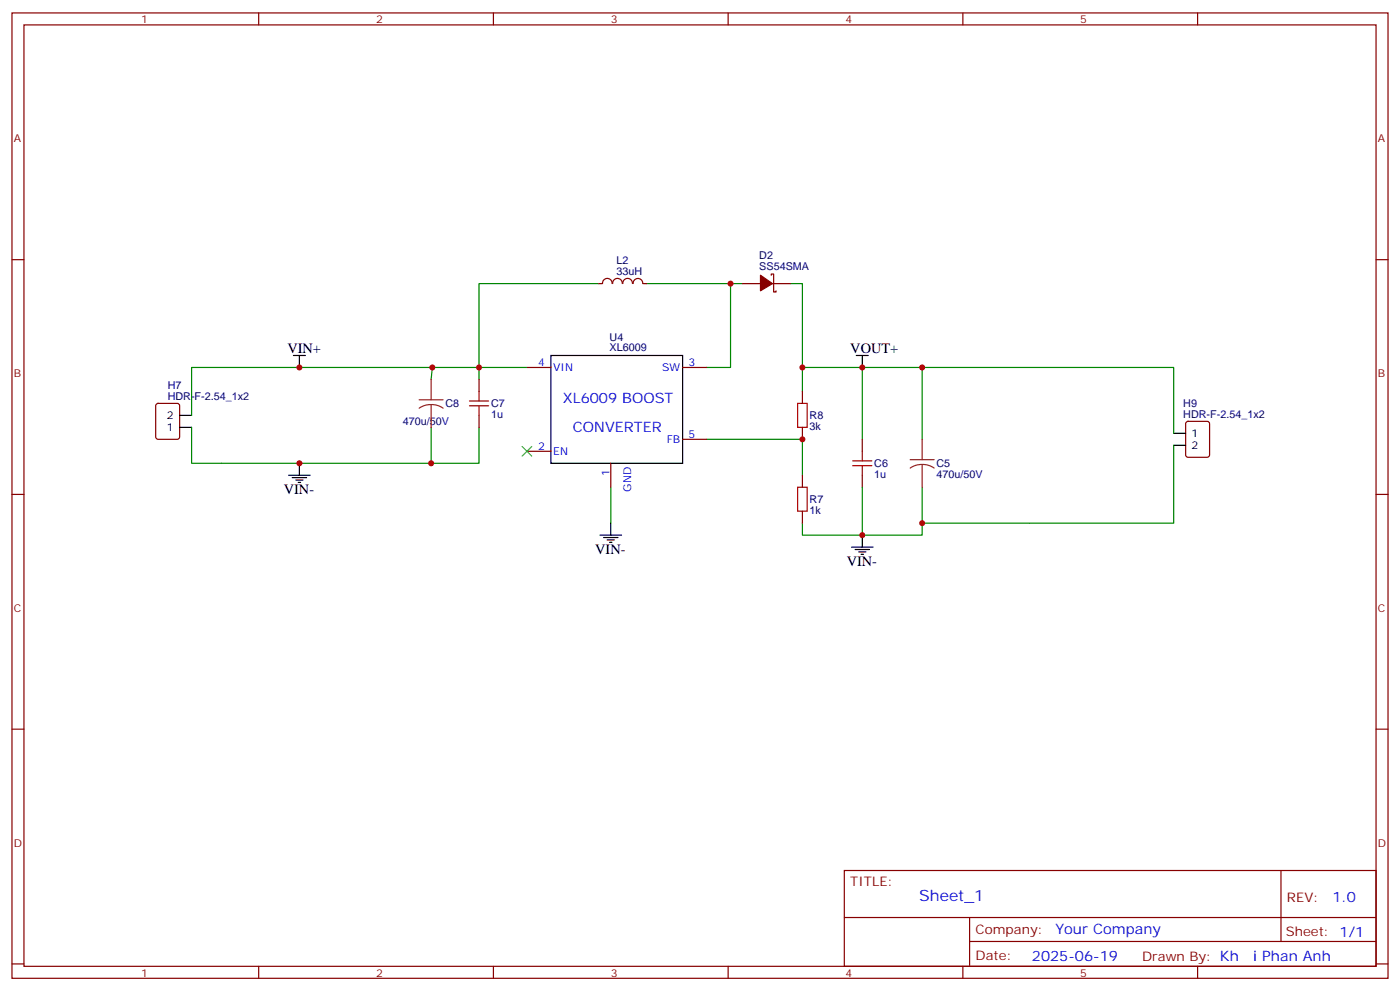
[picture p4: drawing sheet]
<svg xmlns="http://www.w3.org/2000/svg" width="412mm" height="292mm" viewBox="0 0 412 292" stroke-linecap="round" stroke-linejoin="round" font-family="sans-serif">
<g fill="none" stroke="#870000" stroke-width=".35">
<path d="M3.5 3.8h405.4v284.3h-405.4zM7.1 7.3h398.2v277.3h-398.2zM76.2 3.8v3.5M145.3 3.8v3.5M214.5 3.8v3.5M283.6 3.8v3.5M352.8 3.8v3.5M3.5 76.5h3.6M405.3 76.5h3.6M46.1 119l.5-.2h5.6l.7 .4v9.5l-.4 .6-5.9 .1-.7-.5v-9.4zM141.1 111.8v3.5M155.2 108.2h7.1"/>
<path d="M201.1 108.2h7M236.4 115.3v3.5M141.1 122.3v3.6M155.2 132.9h7.1M179.9 136.5v7M201.1 129.4h7M236.4 125.9v3.5M236.4 140v3.5M254 129.4v3.5M254 140v3.5M349.5 124.3l.5-.2h5.6l.7 .4v9.5l-.5 .6-5.8 .1-.7-.5-.1-9.4zM3.5 145.6h3.6"/>
<path d="M236.4 150.6v3.5M405.3 145.6h3.6M3.5 214.8h3.6M405.3 214.8h3.6M248.7 256.4h156.6v28.2h-156.6zM377.3 256.4v20.9M248.7 270.2h156.5M285.6 277.3h119.6M285.6 270.2v14.2M3.5 283.9h3.6M76.2 284.6v3.5M145.3 284.6v3.5"/>
<path d="M214.5 284.6v3.5M283.6 284.6v3.5M352.8 284.6v3.5M405.3 283.9h3.6"/>
</g>
<g fill="none" stroke="#008700" stroke-width=".35">
<path d="M176.4 83.5h-35.3v28.3M190.5 83.5h24.7v24.7h-7.1M215.2 83.5h3.5M232.8 83.5h3.6v31.8M127.4 108.2l-.4 3.6M155.2 108.2h-98.8v14.1M236.4 108.2h17.6v21.2M254 108.2h17.6v21.2M271.6 108.2h74.1v19.4M56.4 125.9v10.6h70.6v-10.6M141.1 125.9v10.6h-14.1M208.1 129.4h28.3v10.6"/>
<path d="M345.7 131.2v22.9h-74.1M179.9 143.5v10.6M254 143.5v14.1h-17.6v-3.5M271.6 143.5v14.1h-17.6"/>
</g>
<path d="M123.5 117.8h7M127 119.2l1.9 .2 1.6 .8M127 119.2l-1.9 .2-1.6 .8M127 111.8v6M127 119.2v6.7M268.1 135.4h7.1M271.6 136.8l1.9 .2 1.7 .9M271.6 136.8l-1.8 .2-1.7 .9M271.6 129.4v6M271.6 136.8v6.7" fill="none" stroke="#8c2424" stroke-width=".35"/>
<path d="M138.3 119.5h5.6M138.3 118.1h5.6M141.1 115.3v2.8M141.1 119.5v2.8M234.9 118.8h2.9v7.1h-2.9zM251.2 137.2h5.6M251.2 135.7h5.6M254 132.9v2.8M254 137.2v2.8M234.9 143.5h2.9v7.1h-2.9z" fill="none" stroke="#a10000" stroke-width=".35"/>
<g fill="none" stroke="#000" stroke-width=".35">
<path d="M86.4 104.7h3.6M88.2 104.7v3.5M162.3 104.7h38.8v31.8h-38.8zM252.2 104.7h3.6M254 104.7v3.5M52.9 125.9h3.5M52.9 122.3h3.5M85 140h6.4M88.2 136.5v3.5M345.7 127.6h3.5M345.7 131.2h3.5M86.1 140.7h4.2"/>
<path d="M87.1 141.4h2.2M87.8 142.1h.7M176.7 157.6h6.4M177.8 158.3h4.2M178.9 159h2.1M179.6 159.7h.7M179.9 154.1v3.5M254 157.6v3.5M250.8 161.1h6.4M251.9 161.9h4.2M252.9 162.6h2.2M253.6 163.3h.8"/>
</g>
<path d="M153.8 131.5l2.8 2.8M156.6 131.5l-2.8 2.8" fill="none" stroke="#3c3" stroke-width=".35"/>
<g fill="#c00">
<circle cx="271.6" cy="154.1" r=".88"/>
<circle cx="271.6" cy="108.2" r=".88"/>
<circle cx="215.2" cy="83.5" r=".88"/>
<circle cx="254" cy="157.6" r=".88"/>
<circle cx="254" cy="108.2" r=".88"/>
<circle cx="236.4" cy="108.2" r=".88"/>
<circle cx="236.4" cy="129.4" r=".88"/>
<circle cx="141.1" cy="108.2" r=".88"/>
<circle cx="127.4" cy="108.2" r=".88"/>
<circle cx="88.2" cy="108.2" r=".88"/>
<circle cx="88.2" cy="136.5" r=".88"/>
<circle cx="127" cy="136.5" r=".88"/>
</g>
<path d="M224 81.1l3.5 2.4-3.5 2.2z" fill="#870000" stroke="#870000" stroke-width=".35"/>
<path d="M180.3 83.5a1.41 1.41 0 0 0-1.4-1.5 1.41 1.41 0 0 0-1.4 1.5h-1.1M180.5 83.5a1.41 1.41 0 0 1 1.4-1.5 1.41 1.41 0 0 1 1.4 1.5M183.5 83.5a1.41 1.41 0 0 1 1.4-1.5 1.41 1.41 0 0 1 1.4 1.5M186.5 83.5a1.41 1.41 0 0 1 1.4-1.5 1.41 1.41 0 0 1 1.4 1.5M189.4 83.5h1.1M218.7 83.5h5.3M227.2 81.1v-.4h.7v5.3h.7v-.3M227.5 83.5h5.3" fill="none" stroke="#870000" stroke-width=".35"/>
<text font-size="4.6" fill="#00f" x="270.8" y="265.4">Sheet_1</text>
<g font-size="4.2">
<text x="84.7" y="104">VIN+</text>
<text x="250.5" y="104">VOUT+</text>
<text x="83.6" y="145.6">VIN-</text>
<text x="175.3" y="163.3">VIN-</text>
<text x="249.4" y="166.8">VIN-</text>
</g>
<g font-size="4.2" fill="#00f">
<text x="165.8" y="118.8">XL6009 BOOST</text>
<text x="168.8" y="127.3">CONVERTER</text>
<text x="392.5" y="265.7">1.0</text>
<text x="310.9" y="275.2">Your Company</text>
<text x="304" y="283">2025-06-19</text>
<text x="369.2" y="282.9">i Phan Anh</text>
</g>
<g font-size="3.9" fill="#800">
<text x="250.5" y="261">TITLE:</text>
<text x="379.1" y="265.7">REV:</text>
<text x="287.4" y="275.2">Company:</text>
<text x="378.7" y="275.8">Sheet: 1/1</text>
<text x="287.4" y="282.9">Date:</text>
<text x="336.4" y="282.9">Drawn By: Kh</text>
</g>
<g font-size="3.2" fill="#800">
<text x="41.6" y="6.8">1</text>
<text x="110.8" y="6.8">2</text>
<text x="179.9" y="6.8">3</text>
<text x="249.1" y="6.8">4</text>
<text x="318.2" y="6.8">5</text>
<text x="4.1" y="41.9">A</text>
<text x="405.9" y="41.9">A</text>
<text x="4.1" y="111.1">B</text>
<text x="405.9" y="111.1">B</text>
<text x="4.1" y="180.2">C</text>
<text x="405.9" y="180.2">C</text>
<text x="4.1" y="249.3">D</text>
<text x="405.9" y="249.3">D</text>
<text x="41.6" y="287.6">1</text>
<text x="110.8" y="287.6">2</text>
<text x="179.9" y="287.6">3</text>
<text x="249.1" y="287.6">4</text>
<text x="318.2" y="287.6">5</text>
</g>
<g font-size="3.2" fill="#000080">
<text x="181.6" y="77.7">L2</text>
<text x="223.7" y="76.4">D2</text>
<text x="181.6" y="80.9">33uH</text>
<text x="223.7" y="79.7">SS54SMA</text>
<text x="179.6" y="100.4">U4</text>
<text x="179.6" y="103.5">XL6009</text>
<text x="49.4" y="117.8">HDR-F-2.54_1x2</text>
<text x="49.4" y="114.5">H7</text>
<text x="131.2" y="120">C8</text>
<text x="144.6" y="120">C7</text>
<text x="348.6" y="119.8">H9</text>
<text x="118.7" y="125.3">470u/50V</text>
<text x="144.6" y="123.1">1u</text>
<text x="238.5" y="123.5">R8</text>
<text x="348.6" y="123">HDR-F-2.54_1x2</text>
<text x="238.5" y="126.7">3k</text>
<text x="257.5" y="137.6">C6</text>
<text x="275.9" y="137.6">C5</text>
<text x="257.5" y="140.8">1u</text>
<text x="275.9" y="140.8">470u/50V</text>
<text x="238.5" y="148.2">R7</text>
<text x="238.5" y="151.4">1k</text>
</g>
<g font-size="3.2" fill="#00f">
<text x="158.5" y="107.9">4</text>
<text x="202.8" y="107.9">3</text>
<text x="163" y="109.3">VIN</text>
<text x="195.1" y="109.3">SW</text>
<text x="196.4" y="130.5">FB</text>
<text x="202.8" y="129">5</text>
<text x="158.5" y="132.6">2</text>
<text x="163" y="134">EN</text>
<text x="179.6" y="140.2" transform="rotate(-90 179.6 140.2)">1</text>
<text x="185.9" y="144.8" transform="rotate(-90 185.9 144.8)">GND</text>
</g>
<g font-size="3.2">
<text x="49.1" y="123.4">2</text>
<text x="49.1" y="126.9">1</text>
<text x="351" y="128.7">1</text>
<text x="351" y="132.2">2</text>
</g>
</svg>
